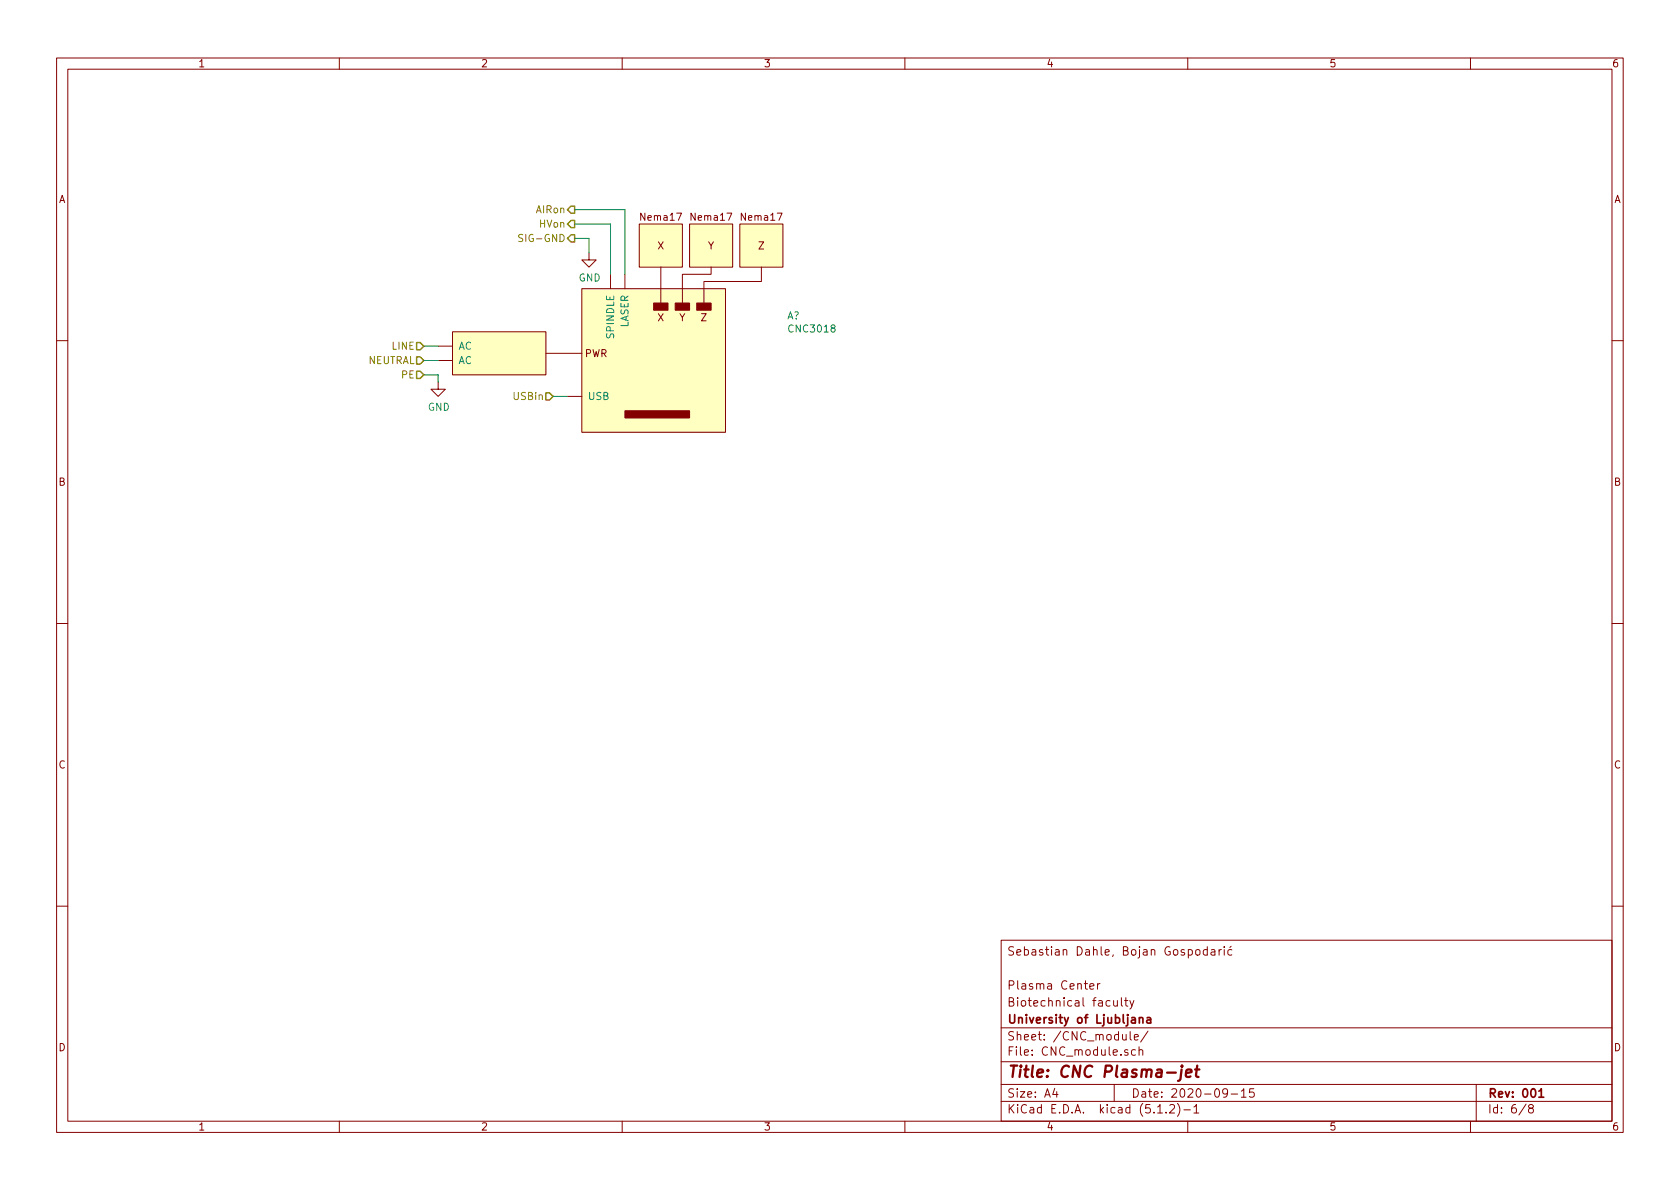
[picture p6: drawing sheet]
EESchema Schematic File Version 4
EELAYER 29 0
EELAYER END
$Descr A4 11693 8268
encoding utf-8
Sheet 6 8
Title "CNC Plasma-jet"
Date "2020-09-15"
Rev "001"
Comp "University of Ljubljana"
Comment1 "Biotechnical faculty"
Comment2 "Plasma Center"
Comment3 ""
Comment4 "Sebastian Dahle, Bojan Gospodarić"
$EndDescr
Text HLabel 2950 2400 0    50   Input ~ 0
LINE
Text HLabel 2950 2500 0    50   Input ~ 0
NEUTRAL
Text HLabel 2950 2600 0    50   Input ~ 0
PE
Text HLabel 4000 1550 0    50   Output ~ 0
HVon
Text HLabel 4000 1450 0    50   Output ~ 0
AIRon
Text HLabel 4000 1650 0    50   Output ~ 0
SIG-GND
Text HLabel 3850 2750 0    50   Input ~ 0
USBin
$Comp
L Plasma-CNC:CNC3018 A?
U 1 1
P 4550 2500
F 0 "A?" H 5478 2813 50  0000 L CNN
F 1 "CNC3018" H 5478 2722 50  0000 L CNN
F 2 "" H 3950 3200 50  0001 C CNN
F 3 "" H 3950 3200 50  0001 C CNN
	1    4550 2500
	1    0    0    -1  
$EndComp
$Comp
L power:GND #PWR?
U 1 1
P 4100 1750
F 0 "#PWR?" H 4100 1500 50  0001 C CNN
F 1 "GND" H 4105 1577 50  0000 C CNN
F 2 "" H 4100 1750 50  0001 C CNN
F 3 "" H 4100 1750 50  0001 C CNN
	1    4100 1750
	1    0    0    -1  
$EndComp
$Comp
L power:GND #PWR?
U 1 1
P 3050 2650
F 0 "#PWR?" H 3050 2400 50  0001 C CNN
F 1 "GND" H 3055 2477 50  0000 C CNN
F 2 "" H 3050 2650 50  0001 C CNN
F 3 "" H 3050 2650 50  0001 C CNN
	1    3050 2650
	1    0    0    -1  
$EndComp
Wire Wire Line
	3850 2750 3950 2750
Wire Wire Line
	3050 2650 3050 2600
Wire Wire Line
	3050 2600 2950 2600
Wire Wire Line
	2950 2500 3050 2500
Wire Wire Line
	3050 2400 2950 2400
Wire Wire Line
	4000 1650 4100 1650
Wire Wire Line
	4100 1650 4100 1750
Wire Wire Line
	4000 1550 4250 1550
Wire Wire Line
	4250 1550 4250 1900
Wire Wire Line
	4000 1450 4350 1450
Wire Wire Line
	4350 1450 4350 1900
$EndSCHEMATC
